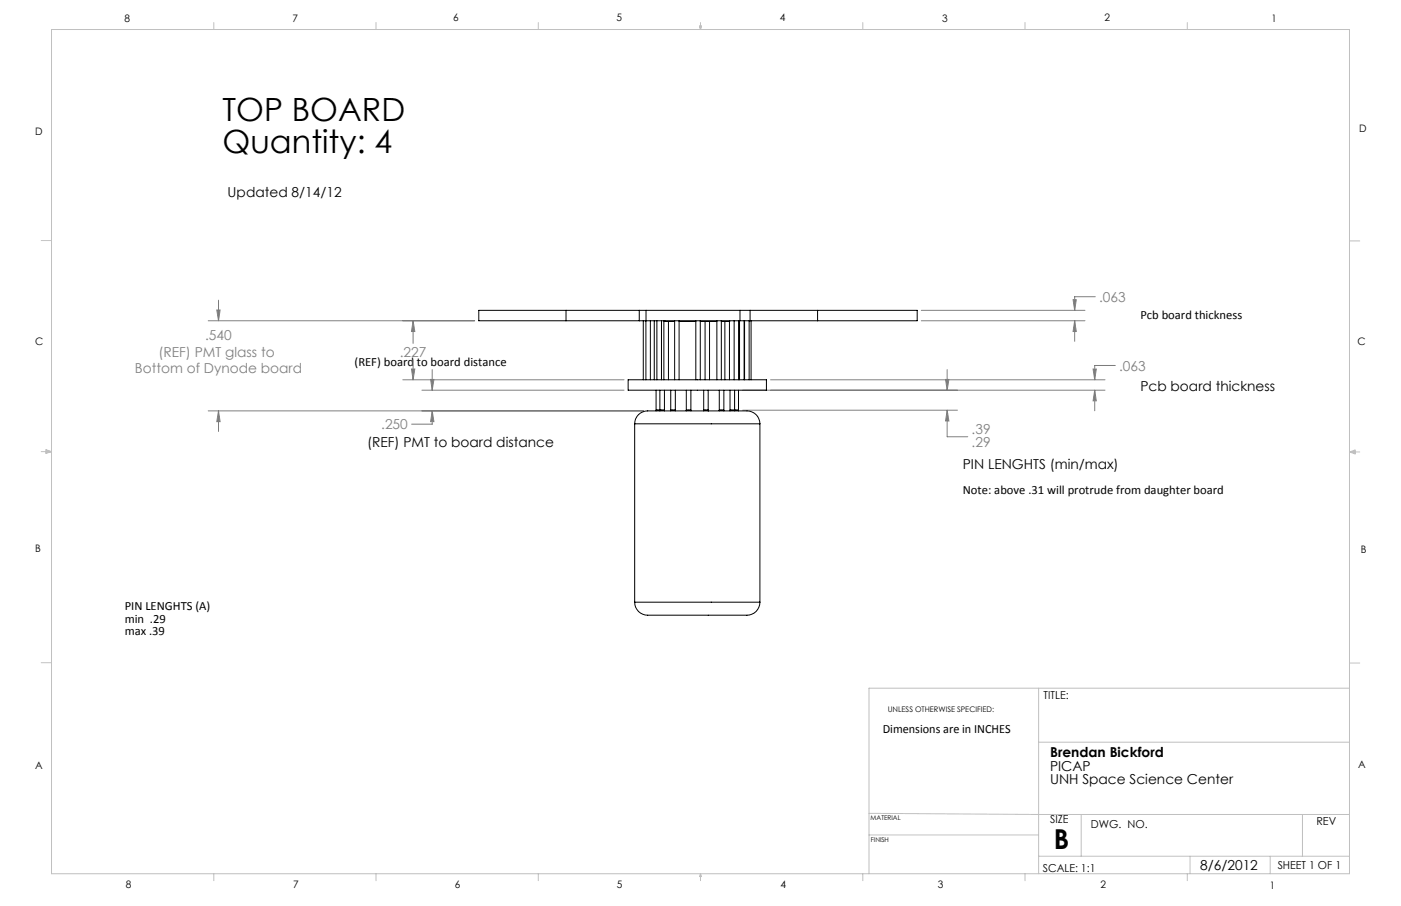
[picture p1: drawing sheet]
<svg xmlns="http://www.w3.org/2000/svg" width="432mm" height="279mm" viewBox="0 0 432 279" stroke-linecap="round" stroke-linejoin="round" font-family="sans-serif">
<g fill="none" stroke="#c0c0c0" stroke-width=".31">
<path d="M15.9 9.1h400v260.4h-400zM65.9 6.9v2.2M115.9 6.9v2.2M165.9 6.9v2.2M215.6 8h.6l-.3 1.1zM215.7 8l.2 1.1M215.9 6.9v2.2M216 8l-.1 1.1M265.9 6.9v2.2M315.9 6.9v2.2M365.9 6.9v2.2M12.7 74.2h3.2"/>
<path d="M415.9 74.3h3.2M12.7 139.3h3.2M14.2 139.1l1.7 .2M14.2 138.7l1.7 .6-1.7 .5zM15.9 139.3l-1.7 .3M415.9 139.4h3.2M415.9 139.4l1.8-.6v1.2zM415.9 139.4l1.8 .3M417.7 139.2l-1.8 .2M12.7 204.4h3.2M320.1 212.2v57.3M415.9 204.5h3.2"/>
<path d="M415.9 212.2h-148.1v57.3M320.1 228.9h95.8M267.8 250.8l52.3 .4h95.8M267.8 257.5h52.3M333.2 251.2v12.9M401.4 251.2v12.9M65.9 269.5v2.1M115.9 269.5v2.1M165.9 269.5v2.1M215.9 269.5v2.1M215.9 269.5l.3 .8h-.6zM265.9 269.5v2.1"/>
<path d="M315.9 269.5v2.1M320.1 264.1h95.8M365.9 269.5v2.1M366.8 264.1v5.4M391.5 264.1v5.4"/>
</g>
<g fill="none" stroke="#808080" stroke-width=".31">
<path d="M64.2 98.9h82.1M66.8 95.6h1l-.5 3.3zM67.3 92.6v6.3M127.3 98.9v7M127.3 98.9l.5 3.3h-1zM284 98.9h50.4M284 95.7h50.4M330.7 92.4h1l-.5 3.3zM331.2 98.9v6.4M331.2 98.9l.5 3.3h-1zM337.6 91.5h-6.4v4.2M124.1 117.1h68.2"/>
<path d="M126.8 113.8h1l-.5 3.3zM127.3 110.9v6.2M132.7 117h1l-.5 3.3zM133.2 114v6.3M237.5 117.1h103.1M291.4 117h1.1l-.6 3.3zM291.9 114v6.3M336.9 113.8h1l-.5 3.3zM343.7 112.7h-6.3v4.4M64.2 126.7h134.1M67.3 126.7v6.4M67.3 126.7l.5 3.3h-1z"/>
<path d="M130 120.3h62.3M133.2 126.7v4.1h-6.3M133.2 126.7l.5 3.3h-1zM228.9 126.5h66.2M228.9 120.3h111.7M291.9 126.5v8.2h6.4M291.9 126.5l.6 3.3h-1.1zM337.4 120.3l.5 3.3h-1zM337.4 120.3v6.4"/>
</g>
<path d="M291.9 126.5l.6 3.3h-1.1zM291.4 117h1.1l-.6 3.3zM127.3 98.9l.5 3.3h-1zM126.8 113.8h1l-.5 3.3zM132.7 117h1l-.5 3.3zM133.2 126.7l.5 3.3h-1zM330.7 92.4h1l-.5 3.3zM331.2 98.9l.5 3.3h-1zM337.4 120.3l.5 3.3h-1zM336.9 113.8h1l-.5 3.3zM66.8 95.6h1l-.5 3.3zM67.3 126.7l.5 3.3h-1z" fill="#808080"/>
<g fill="none" stroke="#000" stroke-width=".31">
<path d="M174.4 95.7h22.6M174.4 98.9h22.6M174.4 95.7v3.2M174.4 95.7h-26.8v3.2h26.8M197 98.9h31.1M197 95.7v3.2M197 95.7h2.1M198.3 98.9v18.2M199.1 95.7h29M199.1 95.7v21.4M200.4 98.9v18.2M201.6 98.9v18.2"/>
<path d="M202.5 98.9v18.2M203.9 98.9v18.2M204.6 98.9v18.2M204.9 98.9v.2h3M206 99.1v18M207.9 98.9v18.2M209.3 99.1h5.2M209.3 98.9v18.2M214.5 98.9v18.2M215.8 99.1h5.1M215.8 98.9v18.2M217.3 99.1v18"/>
<path d="M218.7 99.1v18M220.9 98.9v18.2M222.3 98.9v18.2M223.4 99.1v18M224.8 99.1v18M224.9 98.9v.2h-2.6M226.3 98.9v18.2M227.6 98.9v18.2M227.9 98.9v18.2M228.1 95.7v3.2M228.1 95.7h3.1M228.1 98.9h3.1"/>
<path d="M229.3 98.9v18.2M229.5 98.9v18.2M230.9 98.9v18.2M231.2 95.7h20.8M231.2 98.9h20.8M231.2 95.7v3.2M231.5 98.9v18.2M252 95.7v3.2M252 95.7h30.7v3.2h-30.7M193.6 117.1h42.6v3.2h-42.6zM195.6 130.7h38.6M195.6 130.7v55"/>
<path d="M202.2 126.5h1.2zM202.2 120.3v6.4M203.4 126.5h1.4zM203.4 120.3v6.4M204.8 120.3v6.4M206.7 126.5h1.4zM206.7 120.3v6.4M208.1 120.3v6.4M211.5 126.5h1.4zM211.5 120.3v6.4M212.9 120.3v6.4M216.9 126.5h1.4z"/>
<path d="M216.9 120.3v6.4M218.3 120.3v6.4M218.3 126.7h-17.1a4.5 4.5 0 0 0-5.6 4M218.3 126.7h10.6a4.4 4.4 0 0 1 5.3 4M221.7 126.5h1.4zM221.7 120.3v6.4M223.1 120.3v6.4M225 126.5h1.4zM225 120.3v6.4M226.4 126.5h1.2zM226.4 120.3v6.4M227.6 120.3v6.4"/>
<path d="M234.2 130.7v55M195.6 185.7a4.4 4.4 0 0 0 5.6 4h27.7a4.4 4.4 0 0 0 5.3-4M195.6 185.7h38.6"/>
</g>
<g font-size="9.9">
<text x="68.6" y="37.2">TOP BOARD</text>
<text x="68.6" y="47.1">Quantity: 4</text>
</g>
<text font-size="8.5" x="324.8" y="262">B</text>
<g font-size="4.2">
<text x="70.2" y="60.9">Updated 8/14/12</text>
<text x="351.5" y="120.6">Pcb board thickness</text>
<text x="113.1" y="137.9">(REF) PMT to board distance</text>
<text x="296.7" y="144.5">PIN LENGHTS (min/max)</text>
<text x="323.6" y="233.6">Brendan Bickford</text>
<text x="323.6" y="237.7">PICAP</text>
<text x="323.6" y="241.9">UNH Space Science Center</text>
<text x="369.9" y="268.4">8/6/2012</text>
</g>
<g font-size="4.2" fill="#808080">
<text x="338.8" y="93.1">.063</text>
<text x="63.2" y="105">.540</text>
<text x="48.8" y="110">(REF) PMT glass to</text>
<text x="123.2" y="110">.227</text>
<text x="41.6" y="115.1">Bottom of Dynode board</text>
<text x="344.9" y="114.3">.063</text>
<text x="117.5" y="132.4">.250</text>
<text x="299.5" y="133.8">.39</text>
<text x="299.5" y="137.9">.29</text>
</g>
<g font-size="3.9">
<text x="351.5" y="98.5">Pcb board thickness</text>
<text x="109.3" y="113">(REF) board to board distance</text>
<text x="296.8" y="152.5">Note: above .31 will protrude from daughter board</text>
<text x="38.4" y="188.2">PIN LENGHTS (A)</text>
<text x="38.4" y="192">min .29</text>
<text x="38.4" y="195.9">max .39</text>
<text x="272.1" y="225.9">Dimensions are in INCHES</text>
</g>
<g font-size="3.4">
<text x="321.7" y="215.7">TITLE:</text>
<text x="323.6" y="253.9">SIZE</text>
<text x="336.2" y="255.5">DWG. NO.</text>
<text x="405.7" y="254.5">REV</text>
<text x="321.4" y="268.9">SCALE: 1:1</text>
<text x="393.8" y="267.9">SHEET 1 OF 1</text>
</g>
<g font-size="3.2">
<text x="38.3" y="6.7">8</text>
<text x="90.2" y="6.7">7</text>
<text x="139.7" y="6.5">6</text>
<text x="190" y="6.5">5</text>
<text x="240.4" y="6.5">4</text>
<text x="290.4" y="6.7">3</text>
<text x="340.4" y="6.5">2</text>
<text x="391.9" y="6.7">1</text>
<text x="10.9" y="41.6">D</text>
<text x="418.9" y="40.7">D</text>
<text x="10.9" y="106.3">C</text>
<text x="418.4" y="106.4">C</text>
<text x="10.8" y="170.2">B</text>
<text x="419.4" y="170.6">B</text>
<text x="10.8" y="237.2">A</text>
<text x="418.6" y="236.8">A</text>
<text x="38.8" y="273.8">8</text>
<text x="90.4" y="273.8">7</text>
<text x="140.2" y="273.8">6</text>
<text x="190.1" y="273.9">5</text>
<text x="240.5" y="273.8">4</text>
<text x="289" y="273.9">3</text>
<text x="339.1" y="273.8">2</text>
<text x="391.4" y="274.1">1</text>
</g>
<text font-size="2.4" x="273.6" y="219.7">UNLESS OTHERWISE SPECIFIED:</text>
<g font-size="2">
<text x="268.3" y="252.9">MATERIAL</text>
<text x="268.4" y="259.7">FINISH</text>
</g>
</svg>
